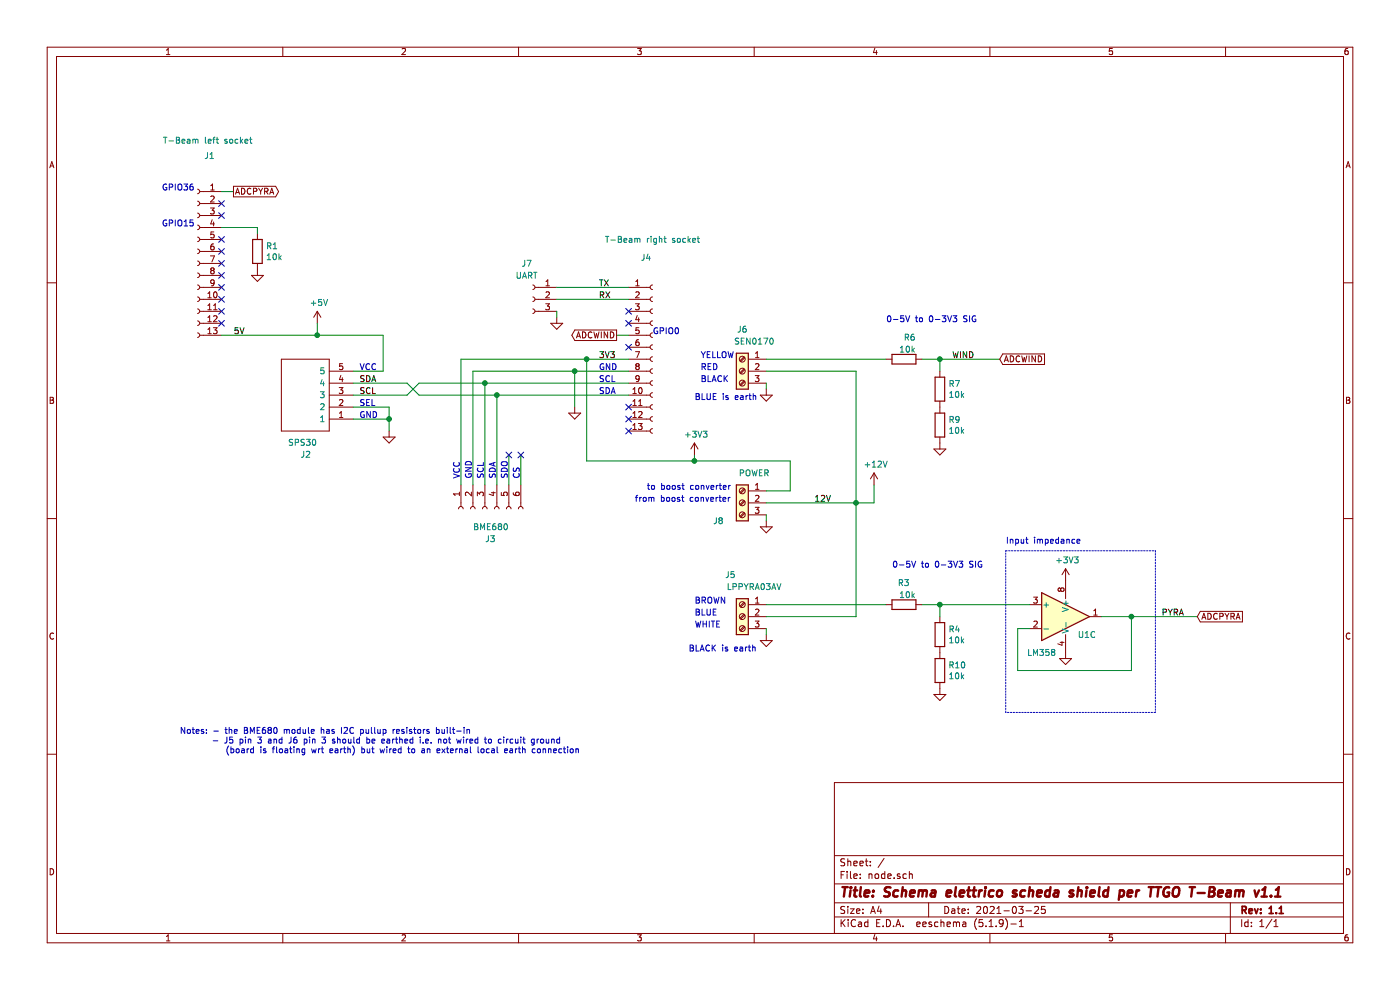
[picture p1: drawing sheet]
EESchema Schematic File Version 4
EELAYER 30 0
EELAYER END
$Descr A4 11693 8268
encoding utf-8
Sheet 1 1
Title "Schema elettrico scheda shield per TTGO T-Beam v1.1"
Date "2021-03-25"
Rev "1.1"
Comp ""
Comment1 ""
Comment2 ""
Comment3 ""
Comment4 ""
$EndDescr
Text Notes 1500 6300 0    50   ~ 0
Notes: - the BME680 module has I2C pullup resistors built-in\n       - J5 pin 3 and J6 pin 3 should be earthed i.e. not wired to circuit ground \n          (board is floating wrt earth) but wired to an external local earth connection
$Comp
L Device:R R3
U 1 1
P 7550 5050
F 0 "R3" V 7700 5000 50  0000 L TNN
F 1 "10k" V 7600 4950 50  0000 L TNN
F 2 "Resistor_THT:R_Axial_DIN0207_L6.3mm_D2.5mm_P10.16mm_Horizontal" V 7480 5050 50  0001 C CNN
F 3 "~" H 7550 5050 50  0001 C CNN
	1    7550 5050
	0    -1   -1   0   
$EndComp
$Comp
L power:GND #PWR04
U 1 1
P 7850 5750
F 0 "#PWR04" H 7850 5500 50  0001 C CNN
F 1 "GND" H 7855 5577 50  0001 C CNN
F 2 "" H 7850 5750 50  0001 C CNN
F 3 "" H 7850 5750 50  0001 C CNN
	1    7850 5750
	1    0    0    -1  
$EndComp
Wire Wire Line
	7850 5050 7850 5150
$Comp
L Device:R R4
U 1 1
P 7850 5300
F 0 "R4" H 7920 5346 50  0000 L CNN
F 1 "10k" H 7920 5255 50  0000 L CNN
F 2 "Resistor_THT:R_Axial_DIN0207_L6.3mm_D2.5mm_P10.16mm_Horizontal" V 7780 5300 50  0001 C CNN
F 3 "~" H 7850 5300 50  0001 C CNN
	1    7850 5300
	1    0    0    -1  
$EndComp
Text GLabel 10000 5150 2    50   Input ~ 0
ADCPYRA
Text Label 9700 5150 0    50   ~ 0
PYRA
Text Notes 7450 4750 0    50   ~ 0
0-5V to 0-3V3 SIG
$Comp
L Amplifier_Operational:LM358 U1
U 1 1
P 8900 5150
F 0 "U1" H 9150 5050 50  0001 C CNN
F 1 "LM358" H 8700 4850 50  0000 C CNN
F 2 "Package_DIP:DIP-8_W7.62mm" H 8900 5150 50  0001 C CNN
F 3 "http://www.ti.com/lit/ds/symlink/lm2904-n.pdf" H 8900 5150 50  0001 C CNN
	1    8900 5150
	1    0    0    -1  
$EndComp
$Comp
L Amplifier_Operational:LM358 U1
U 3 1
P 9000 5150
F 0 "U1" H 9000 5000 50  0000 L CNN
F 1 "LM358" H 9100 4850 50  0001 L CNN
F 2 "Package_DIP:DIP-8_W7.62mm" H 9000 5150 50  0001 C CNN
F 3 "http://www.ti.com/lit/ds/symlink/lm2904-n.pdf" H 9000 5150 50  0001 C CNN
	3    9000 5150
	1    0    0    -1  
$EndComp
Wire Wire Line
	9200 5150 9450 5150
Wire Wire Line
	8500 5250 8500 5600
Wire Wire Line
	8500 5600 9450 5600
Wire Wire Line
	9450 5600 9450 5150
Wire Wire Line
	8500 5250 8600 5250
$Comp
L power:GND #PWR0112
U 1 1
P 8900 5450
F 0 "#PWR0112" H 8900 5200 50  0001 C CNN
F 1 "GND" H 8905 5277 50  0001 C CNN
F 2 "" H 8900 5450 50  0001 C CNN
F 3 "" H 8900 5450 50  0001 C CNN
	1    8900 5450
	1    0    0    -1  
$EndComp
Text Notes 8400 4550 0    50   ~ 0
Input impedance
Wire Wire Line
	5250 2800 5150 2800
NoConn ~ 5250 2600
NoConn ~ 4350 3800
NoConn ~ 4250 3800
Wire Wire Line
	4350 4050 4350 3800
Wire Wire Line
	4250 4050 4250 3800
Wire Wire Line
	4150 3300 5250 3300
Wire Wire Line
	4050 3200 5250 3200
Wire Wire Line
	3950 4050 3950 3100
Wire Wire Line
	3850 4050 3850 3000
Wire Wire Line
	3950 3100 4800 3100
$Comp
L Connector:Conn_01x13_Female J4
U 1 1
P 5450 3000
F 0 "J4" H 5350 3850 50  0000 L CNN
F 1 "T-Beam right socket " H 5050 4000 50  0000 L CNN
F 2 "Connector_PinSocket_2.54mm:PinSocket_1x13_P2.54mm_Vertical" H 5450 3000 50  0001 C CNN
F 3 "~" H 5450 3000 50  0001 C CNN
	1    5450 3000
	1    0    0    -1  
$EndComp
NoConn ~ 5250 3500
NoConn ~ 5250 3600
Text GLabel 1950 1600 2    50   Output ~ 0
ADCPYRA
Text GLabel 5150 2800 0    50   Output ~ 0
ADCWIND
Wire Wire Line
	4650 2400 5250 2400
Wire Wire Line
	4650 2500 5250 2500
Text Label 5000 2400 0    50   ~ 0
TX
Text Label 5000 2500 0    50   ~ 0
RX
$Comp
L Connector:Conn_01x03_Female J7
U 1 1
P 4450 2500
F 0 "J7" H 4500 2800 50  0000 C CNN
F 1 "UART" H 4500 2700 50  0000 C CNN
F 2 "Connector_PinSocket_2.54mm:PinSocket_1x03_P2.54mm_Vertical" H 4450 2500 50  0001 C CNN
F 3 "~" H 4450 2500 50  0001 C CNN
	1    4450 2500
	-1   0    0    -1  
$EndComp
Wire Wire Line
	4650 2600 4650 2650
$Comp
L power:GND #PWR07
U 1 1
P 4650 2650
F 0 "#PWR07" H 4650 2400 50  0001 C CNN
F 1 "GND" H 4655 2477 50  0001 C CNN
F 2 "" H 4650 2650 50  0001 C CNN
F 3 "" H 4650 2650 50  0001 C CNN
	1    4650 2650
	1    0    0    -1  
$EndComp
NoConn ~ 5250 3400
NoConn ~ 5250 2900
$Comp
L Connector:Screw_Terminal_01x03 J8
U 1 1
P 6200 4200
F 0 "J8" H 6400 4050 50  0000 C CNN
F 1 "POWER" H 6100 4450 50  0000 C CNN
F 2 "TerminalBlock_RND:TerminalBlock_RND_205-00277_1x03_P5.00mm_Vertical" H 6200 4200 50  0001 C CNN
F 3 "~" H 6200 4200 50  0001 C CNN
	1    6200 4200
	-1   0    0    -1  
$EndComp
Wire Wire Line
	3850 3000 4900 3000
$Comp
L power:GND #PWR02
U 1 1
P 6400 4350
F 0 "#PWR02" H 6400 4100 50  0001 C CNN
F 1 "GND" H 6405 4177 50  0001 C CNN
F 2 "" H 6400 4350 50  0001 C CNN
F 3 "" H 6400 4350 50  0001 C CNN
	1    6400 4350
	1    0    0    -1  
$EndComp
Wire Wire Line
	6400 4300 6400 4350
Wire Wire Line
	4900 3000 4900 3850
Wire Wire Line
	4900 3850 5800 3850
Wire Wire Line
	6600 3850 6600 4100
Connection ~ 4900 3000
Wire Wire Line
	4900 3000 5250 3000
Connection ~ 7150 4200
Text Notes 5400 4100 0    50   ~ 0
to boost converter
Text Notes 5300 4200 0    50   ~ 0
from boost converter
Wire Wire Line
	7150 4200 7300 4200
Wire Wire Line
	7300 4200 7300 4050
$Comp
L power:+12V #PWR03
U 1 1
P 7300 4050
F 0 "#PWR03" H 7300 3900 50  0001 C CNN
F 1 "+12V" H 7315 4223 50  0000 C CNN
F 2 "" H 7300 4050 50  0001 C CNN
F 3 "" H 7300 4050 50  0001 C CNN
	1    7300 4050
	1    0    0    -1  
$EndComp
$Comp
L Connector:Screw_Terminal_01x03 J5
U 1 1
P 6200 5150
F 0 "J5" H 6300 5500 50  0000 C CNN
F 1 "LPPYRA03AV" H 6100 5400 50  0000 C CNN
F 2 "TerminalBlock_RND:TerminalBlock_RND_205-00277_1x03_P5.00mm_Vertical" H 6200 5150 50  0001 C CNN
F 3 "~" H 6200 5150 50  0001 C CNN
	1    6200 5150
	-1   0    0    -1  
$EndComp
Text Notes 5750 5450 0    50   ~ 0
BLACK is earth
$Comp
L power:GND #PWR0106
U 1 1
P 6400 5300
F 0 "#PWR0106" H 6400 5050 50  0001 C CNN
F 1 "GND" H 6405 5127 50  0001 C CNN
F 2 "" H 6400 5300 50  0001 C CNN
F 3 "" H 6400 5300 50  0001 C CNN
	1    6400 5300
	1    0    0    -1  
$EndComp
Text Notes 5800 5050 0    50   ~ 0
BROWN
Wire Wire Line
	4800 3400 4800 3100
Connection ~ 4800 3100
Wire Wire Line
	4800 3100 5250 3100
$Comp
L power:GND #PWR0107
U 1 1
P 4800 3400
F 0 "#PWR0107" H 4800 3150 50  0001 C CNN
F 1 "GND" H 4805 3227 50  0001 C CNN
F 2 "" H 4800 3400 50  0001 C CNN
F 3 "" H 4800 3400 50  0001 C CNN
	1    4800 3400
	1    0    0    -1  
$EndComp
Wire Notes Line
	8400 4600 9650 4600
Wire Notes Line
	9650 4600 9650 5950
Wire Notes Line
	9650 5950 8400 5950
Text Notes 4150 4000 1    50   ~ 0
SDA
Text Notes 4250 4000 1    50   ~ 0
SDO
Text Notes 4350 4000 1    50   ~ 0
CS
Wire Wire Line
	6400 5250 6400 5300
Text Notes 5000 3300 0    50   ~ 0
SDA
Text Notes 5000 3200 0    50   ~ 0
SCL
Text Notes 5000 3100 0    50   ~ 0
GND
Text Notes 5800 5250 0    50   ~ 0
WHITE
$Comp
L power:+3V3 #PWR0105
U 1 1
P 5800 3800
F 0 "#PWR0105" H 5800 3650 50  0001 C CNN
F 1 "+3V3" H 5815 3973 50  0000 C CNN
F 2 "" H 5800 3800 50  0001 C CNN
F 3 "" H 5800 3800 50  0001 C CNN
	1    5800 3800
	1    0    0    -1  
$EndComp
Wire Wire Line
	5800 3800 5800 3850
Connection ~ 5800 3850
Wire Wire Line
	5800 3850 6600 3850
$Comp
L Device:R R10
U 1 1
P 7850 5600
F 0 "R10" H 7920 5646 50  0000 L CNN
F 1 "10k" H 7920 5555 50  0000 L CNN
F 2 "Resistor_THT:R_Axial_DIN0207_L6.3mm_D2.5mm_P10.16mm_Horizontal" V 7780 5600 50  0001 C CNN
F 3 "~" H 7850 5600 50  0001 C CNN
	1    7850 5600
	1    0    0    -1  
$EndComp
Text Notes 5450 2800 0    50   ~ 0
GPIO0
Text Notes 7400 2700 0    50   ~ 0
0-5V to 0-3V3 SIG
$Comp
L Device:R R6
U 1 1
P 7550 3000
F 0 "R6" V 7700 2900 50  0000 L TNN
F 1 "10k" V 7600 2900 50  0000 L TNN
F 2 "Resistor_THT:R_Axial_DIN0207_L6.3mm_D2.5mm_P10.16mm_Horizontal" V 7480 3000 50  0001 C CNN
F 3 "~" H 7550 3000 50  0001 C CNN
	1    7550 3000
	0    -1   -1   0   
$EndComp
Wire Wire Line
	7850 3000 7850 3100
Text GLabel 8350 3000 2    50   Input ~ 0
ADCWIND
Text Label 7950 3000 0    50   ~ 0
WIND
$Comp
L Connector:Screw_Terminal_01x03 J6
U 1 1
P 6200 3100
F 0 "J6" H 6200 3450 50  0000 C CNN
F 1 "SEN0170" H 6100 3350 50  0000 C CNN
F 2 "TerminalBlock_RND:TerminalBlock_RND_205-00277_1x03_P5.00mm_Vertical" H 6200 3100 50  0001 C CNN
F 3 "~" H 6200 3100 50  0001 C CNN
	1    6200 3100
	-1   0    0    -1  
$EndComp
$Comp
L power:GND #PWR0104
U 1 1
P 6400 3250
F 0 "#PWR0104" H 6400 3000 50  0001 C CNN
F 1 "GND" V 6405 3122 50  0001 R CNN
F 2 "" H 6400 3250 50  0001 C CNN
F 3 "" H 6400 3250 50  0001 C CNN
	1    6400 3250
	1    0    0    -1  
$EndComp
Wire Wire Line
	7850 3000 8350 3000
Text Notes 5800 3350 0    50   ~ 0
BLUE is earth
Text Notes 5850 3100 0    50   ~ 0
RED
Text Notes 5850 3200 0    50   ~ 0
BLACK
Text Notes 5850 3000 0    50   ~ 0
YELLOW
Wire Wire Line
	6400 3200 6400 3250
$Comp
L power:GND #PWR0103
U 1 1
P 7850 3700
F 0 "#PWR0103" H 7850 3450 50  0001 C CNN
F 1 "GND" H 7855 3527 50  0001 C CNN
F 2 "" H 7850 3700 50  0001 C CNN
F 3 "" H 7850 3700 50  0001 C CNN
	1    7850 3700
	1    0    0    -1  
$EndComp
$Comp
L Device:R R7
U 1 1
P 7850 3250
F 0 "R7" H 7920 3296 50  0000 L CNN
F 1 "10k" H 7920 3205 50  0000 L CNN
F 2 "Resistor_THT:R_Axial_DIN0207_L6.3mm_D2.5mm_P10.16mm_Horizontal" V 7780 3250 50  0001 C CNN
F 3 "~" H 7850 3250 50  0001 C CNN
	1    7850 3250
	1    0    0    -1  
$EndComp
$Comp
L Device:R R9
U 1 1
P 7850 3550
F 0 "R9" H 7920 3596 50  0000 L CNN
F 1 "10k" H 7920 3505 50  0000 L CNN
F 2 "Resistor_THT:R_Axial_DIN0207_L6.3mm_D2.5mm_P10.16mm_Horizontal" V 7780 3550 50  0001 C CNN
F 3 "~" H 7850 3550 50  0001 C CNN
	1    7850 3550
	1    0    0    -1  
$EndComp
Wire Wire Line
	7150 4200 7150 3100
Wire Notes Line
	8400 5950 8400 4600
Wire Wire Line
	7150 4200 7150 5150
Text Notes 5800 5150 0    50   ~ 0
BLUE
Connection ~ 9450 5150
Wire Wire Line
	7850 5050 8600 5050
Wire Wire Line
	9450 5150 10000 5150
Wire Wire Line
	4050 4050 4050 3200
Text Notes 1350 1900 0    50   ~ 0
GPIO15
Text Notes 3150 3100 2    50   ~ 0
VCC
Wire Wire Line
	2150 1900 2150 1950
NoConn ~ 1850 2300
NoConn ~ 1850 2400
NoConn ~ 1850 2500
NoConn ~ 1850 2200
NoConn ~ 1850 2100
NoConn ~ 1850 2000
NoConn ~ 1850 1800
NoConn ~ 1850 1700
Wire Wire Line
	1850 1900 2150 1900
$Comp
L power:GND #PWR0101
U 1 1
P 2150 2250
F 0 "#PWR0101" H 2150 2000 50  0001 C CNN
F 1 "GND" H 2155 2077 50  0001 C CNN
F 2 "" H 2150 2250 50  0001 C CNN
F 3 "" H 2150 2250 50  0001 C CNN
	1    2150 2250
	1    0    0    -1  
$EndComp
$Comp
L Device:R R1
U 1 1
P 2150 2100
F 0 "R1" H 2220 2146 50  0000 L CNN
F 1 "10k" H 2220 2055 50  0000 L CNN
F 2 "Resistor_THT:R_Axial_DIN0207_L6.3mm_D2.5mm_P10.16mm_Horizontal" V 2080 2100 50  0001 C CNN
F 3 "~" H 2150 2100 50  0001 C CNN
	1    2150 2100
	1    0    0    -1  
$EndComp
$Comp
L Connector:Conn_01x13_Female J1
U 1 1
P 1650 2200
F 0 "J1" H 1550 3100 50  0000 C CNN
F 1 "T-Beam left socket " H 1150 3200 50  0000 L BNN
F 2 "Connector_PinSocket_2.54mm:PinSocket_1x13_P2.54mm_Vertical" H 1650 2200 50  0001 C CNN
F 3 "~" H 1650 2200 50  0001 C CNN
	1    1650 2200
	-1   0    0    -1  
$EndComp
$Comp
L power:GND #PWR0102
U 1 1
P 3250 3600
F 0 "#PWR0102" H 3250 3350 50  0001 C CNN
F 1 "GND" H 3255 3427 50  0001 C CNN
F 2 "" H 3250 3600 50  0001 C CNN
F 3 "" H 3250 3600 50  0001 C CNN
	1    3250 3600
	1    0    0    -1  
$EndComp
Wire Wire Line
	2950 3400 3250 3400
Wire Wire Line
	2950 3500 3250 3500
$Comp
L power:+5V #PWR0108
U 1 1
P 2650 2700
F 0 "#PWR0108" H 2650 2550 50  0001 C CNN
F 1 "+5V" H 2665 2873 50  0000 C CNN
F 2 "" H 2650 2700 50  0001 C CNN
F 3 "" H 2650 2700 50  0001 C CNN
	1    2650 2700
	1    0    0    -1  
$EndComp
Wire Wire Line
	2950 3100 3200 3100
Wire Wire Line
	3200 3100 3200 2800
$Comp
L connettore-jst:B5B-ZR__LF__SN_ J2
U 1 1
P 2950 3500
F 0 "J2" H 3300 3800 50  0000 L CNN
F 1 "SPS30" H 3250 3700 50  0000 L CNN
F 2 "connettore-jst:SHDR5W50P0X150_1X5_900X350X450P" H 3600 3600 50  0001 L CNN
F 3 "http://docs-emea.rs-online.com/webdocs/13f2/0900766b813f2e95.pdf" H 3600 3500 50  0001 L CNN
F 4 "Connector,Multipole,PCB use,B5B-ZR (LF)( JST ZH Series, 1.5mm Pitch 5 Way 1 Row Straight PCB Header, Solder Termination, 1A" H 3600 3400 50  0001 L CNN "Description"
F 5 "4.5" H 3600 3300 50  0001 L CNN "Height"
F 6 "JST (JAPAN SOLDERLESS TERMINALS)" H 3600 3200 50  0001 L CNN "Manufacturer_Name"
F 7 "B5B-ZR (LF)(SN)" H 3600 3100 50  0001 L CNN "Manufacturer_Part_Number"
F 8 "N/A" H 3600 3000 50  0001 L CNN "Mouser Part Number"
F 9 "https://www.mouser.com/Search/Refine.aspx?Keyword=N%2FA" H 3600 2900 50  0001 L CNN "Mouser Price/Stock"
F 10 "" H 3600 2800 50  0001 L CNN "Arrow Part Number"
F 11 "" H 3600 2700 50  0001 L CNN "Arrow Price/Stock"
	1    2950 3500
	-1   0    0    1   
$EndComp
Wire Wire Line
	1850 2800 2650 2800
Wire Wire Line
	2650 2700 2650 2800
Connection ~ 2650 2800
Wire Wire Line
	2650 2800 3200 2800
NoConn ~ 1850 2700
NoConn ~ 1850 2600
Wire Wire Line
	1850 1600 1950 1600
NoConn ~ 5250 2700
Text Notes 1350 1600 0    50   ~ 0
GPIO36
Text Notes 3000 3400 0    50   ~ 0
SEL
Text Notes 3000 3500 0    50   ~ 0
GND
Wire Wire Line
	3250 3400 3250 3500
Connection ~ 3250 3500
Wire Wire Line
	3250 3500 3250 3600
Wire Wire Line
	4150 4050 4150 3300
Text Label 3000 3200 0    50   ~ 0
SDA
Text Label 3000 3300 0    50   ~ 0
SCL
Text Label 6800 4200 0    50   ~ 0
12V
Wire Wire Line
	7700 5050 7850 5050
Connection ~ 7850 5050
Wire Wire Line
	7700 3000 7850 3000
Connection ~ 7850 3000
Wire Wire Line
	6400 3000 7400 3000
Wire Wire Line
	6400 3100 7150 3100
Wire Wire Line
	6400 4100 6600 4100
Wire Wire Line
	6400 4200 7150 4200
Wire Wire Line
	6400 5050 7400 5050
Wire Wire Line
	6400 5150 7150 5150
Text Label 1950 2800 0    50   ~ 0
5V
Text Label 5000 3000 0    50   ~ 0
3V3
Text Notes 4050 4000 1    50   ~ 0
SCL
Text Notes 3950 4000 1    50   ~ 0
GND
Text Notes 3850 4000 1    50   ~ 0
VCC
$Comp
L Connector:Conn_01x06_Female J3
U 1 1
P 4050 4250
F 0 "J3" V 4300 4250 50  0000 R CNN
F 1 "BME680" V 4200 4350 50  0000 R CNN
F 2 "Connector_PinSocket_2.54mm:PinSocket_1x06_P2.54mm_Vertical" H 4050 4250 50  0001 C CNN
F 3 "~" H 4050 4250 50  0001 C CNN
	1    4050 4250
	0    -1   1    0   
$EndComp
Wire Wire Line
	2950 3200 3400 3200
Wire Wire Line
	3400 3200 3500 3300
Wire Wire Line
	3500 3300 4150 3300
Connection ~ 4150 3300
Wire Wire Line
	4050 3200 3500 3200
Wire Wire Line
	3500 3200 3400 3300
Wire Wire Line
	3400 3300 2950 3300
Connection ~ 4050 3200
$Comp
L power:+3V3 #PWR0109
U 1 1
P 8900 4850
F 0 "#PWR0109" H 8900 4700 50  0001 C CNN
F 1 "+3V3" H 8915 5023 50  0000 C CNN
F 2 "" H 8900 4850 50  0001 C CNN
F 3 "" H 8900 4850 50  0001 C CNN
	1    8900 4850
	1    0    0    -1  
$EndComp
$EndSCHEMATC
